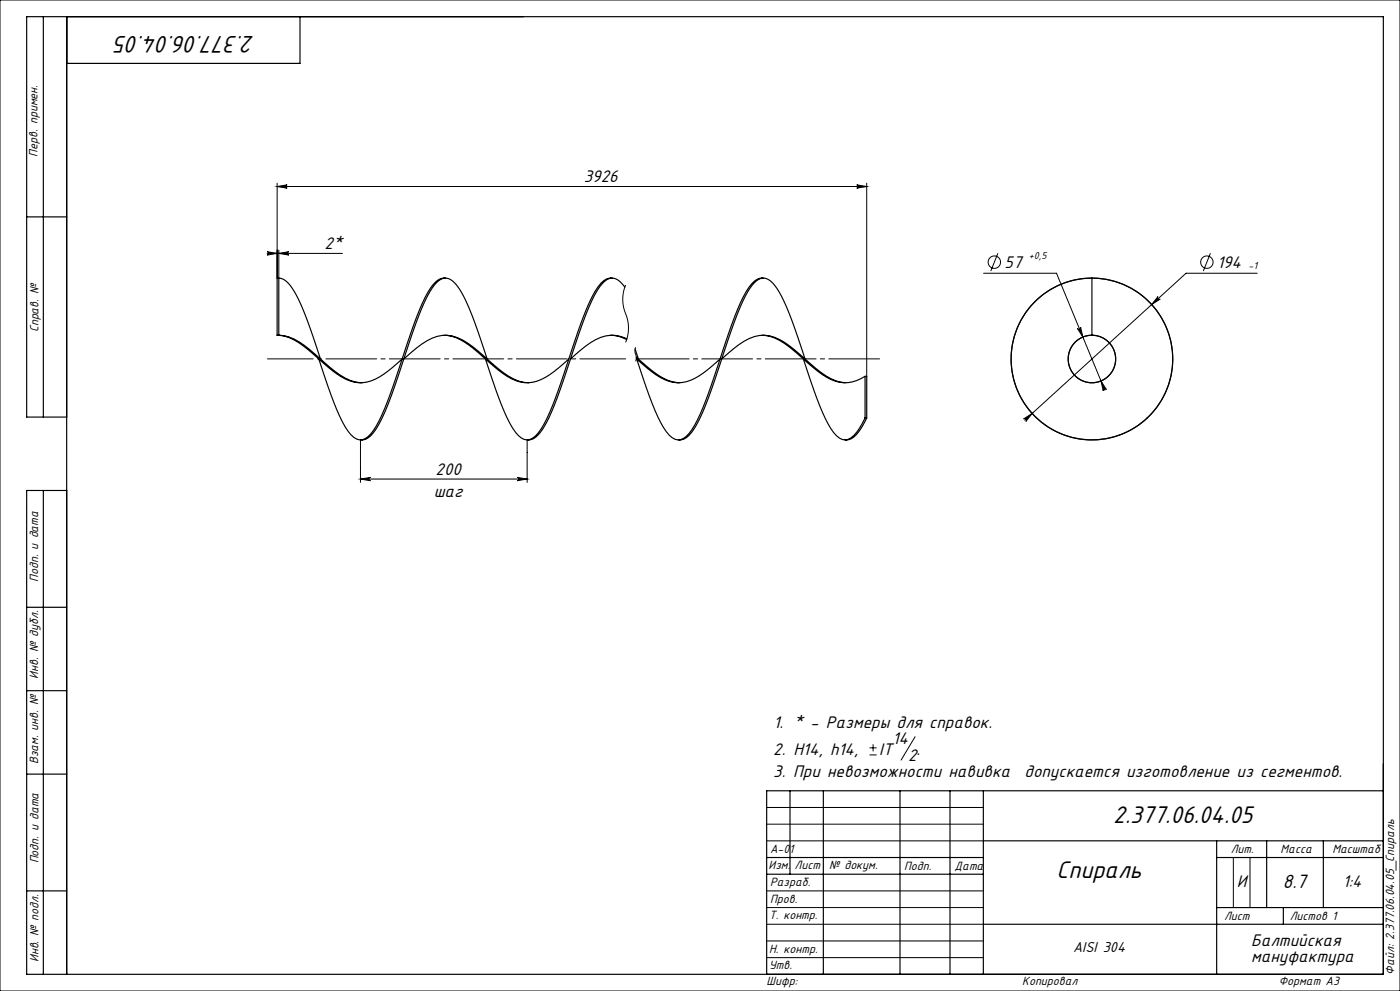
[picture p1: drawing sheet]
<svg xmlns="http://www.w3.org/2000/svg" width="420mm" height="297mm" viewBox="0 0 420 297" stroke-linecap="round" stroke-linejoin="round" font-family="sans-serif">
<g fill="none" stroke="#000" stroke-width=".3">
<path d="M0 0h420v297h-420zM83.1 54.9v28.4M83.1 55.9h176.9M83.1 55.9l3-.5a.5 .5 0 0 0-.4 .5 .5 .5 0 0 0 .4 .5zM257 55.4l3 .5-3 .5a.5 .5 0 0 0 .5-.5 .5 .5 0 0 0-.5-.5zM260 54.9v57.9M80.1 75.9h22.6M80.1 75.4l3 .5-3 .5a.5 .5 0 0 0 .5-.5 .5 .5 0 0 0-.5-.5zM83.6 74.9v8.4M83.6 75.9l3-.5a.5 .5 0 0 0-.4 .5 .5 .5 0 0 0 .4 .5zM299.4 75.9l-2.2 5.3M363.1 75.9l-2.1 5.3"/>
<path d="M187.7 85.4a12.1 12.1 0 0 0 .5 10l.3 3.4-.2 1.9-.6 1.9M295.1 81.9h21.9l14.4 35M323.2 98.4a.5 .5 0 0 0 .7 .3 .5 .5 0 0 0 .3-.7l.7 3zM347.4 88.9a.5 .5 0 0 0 0 .7 .5 .5 0 0 0 .7 0l-2.6 1.7zM377.2 81.9h-21.4l-48.4 44M190.7 104.1l-.2 .9 .4 2.1-.2 1.2M330.3 114.2l1.6 2.6a.5 .5 0 0 0-.6-.3 .5 .5 0 0 0-.3 .6zM108.1 131.8v12.8M158.1 131.8v12.8M307.1 125.6l2.5-1.7-1.8 2.4a.5 .5 0 0 0 0-.7 .5 .5 0 0 0-.7 0zM108.1 143.6l3-.5a.5 .5 0 0 0-.4 .5 .5 .5 0 0 0 .4 .5zM108.1 143.6h50"/>
<path d="M155.1 143.1l3 .5-3 .5a.5 .5 0 0 0 .5-.5 .5 .5 0 0 0-.5-.5zM260.9 226.3h2.1M260.9 224.1h2.1M261.9 223.1v2.1M274.5 220.8l-4.2 7M230 242h65M230 247h65M230 252h65M370 257v15M375 257v15M230 277h65M230 272h65"/>
<path d="M230 267h65M230 287h65M230 282h65"/>
<circle cx="298.3" cy="78.6" r="1.86"/>
<circle cx="362.1" cy="78.6" r="1.86"/>
</g>
<g fill="none" stroke="#000" stroke-width=".35">
<path d="M13 5v120M20 5v287M90 5v14h-70M8 65h12M83.6 83.3a5.2 5.2 0 0 1 3.9 2.8 81 81 0 0 1 7.6 18.4l1 3.1M83.6 83.3h-.5v17.2M83.6 83.3v17.2M133.1 83.3h.5M133.1 83.4a4.1 4.1 0 0 0-3.1 1.8 52 52 0 0 0-6.8 14.8l-1.7 5.1a142.5 142.5 0 0 1-8.5 22.4 8.5 8.5 0 0 1-4.3 4.3 3.6 3.6 0 0 1-3.4-1.5 45.6 45.6 0 0 1-6.8-14.3l-2.9-8.4M183.1 83.3h.5M183.1 83.4a4.4 4.4 0 0 0-3.7 2.6 67.1 67.1 0 0 0-6.8 15.7l-1.7 5.2a110.6 110.6 0 0 1-8.5 21.6 6.1 6.1 0 0 1-4.3 3.3 4.7 4.7 0 0 1-3.4-2.2 59.1 59.1 0 0 1-6.8-15.3l-2.3-6.7M187.4 86.1a4.3 4.3 0 0 0-4.8-2.6 12.6 12.6 0 0 0-5.1 6.7 446.7 446.7 0 0 0-10.2 28.6 32.3 32.3 0 0 1-6.4 12.1 3.5 3.5 0 0 1-2.8 .9"/>
<path d="M228.5 83.3h.5M228.5 83.4a3.9 3.9 0 0 0-3 1.7 49.6 49.6 0 0 0-6.8 14.6l-2.6 7.6a104.2 104.2 0 0 1-8.5 21.4 5.7 5.7 0 0 1-4.3 3.1 5.1 5.1 0 0 1-3.4-2.4 62.8 62.8 0 0 1-6.8-15.5l-2.1-6.3M327.6 83.4a24.2 24.2 0 0 1 21.6 34.9 24.2 24.2 0 0 1-40.9 4.2 24.2 24.2 0 0 1 14.1-38.6l5.2-.6v17.2M83.1 100.5a16.4 16.4 0 0 1 10.3 5.1 54.2 54.2 0 0 0 10.2 8 10.4 10.4 0 0 0 11.5-1.4l5.5-4.6M83.1 100.5h.5M83.6 100.5a14.9 14.9 0 0 1 9.2 4.2l6.2 5.4a15.6 15.6 0 0 0 9.6 4.6M121.1 107.6l2.4-2.1a17.9 17.9 0 0 1 9.2-5 12.8 12.8 0 0 1 9.2 3.5l6.1 5.3a19.7 19.7 0 0 0 9.2 5.3l1.4 .1M133.2 100.5a16 16 0 0 1 10 4.9 58.4 58.4 0 0 0 10.2 8.1 10.3 10.3 0 0 0 11.5-1.2l5.7-4.7M146.1 107.6l-1.8-5.5a69.9 69.9 0 0 0-7-16.3 4.4 4.4 0 0 0-4.5-2.3 11.4 11.4 0 0 0-5.1 6.3l-3.2 7.8-5.1 15.2a72.7 72.7 0 0 1-7 16.4 4.5 4.5 0 0 1-4.3 2.6M183.2 100.5a10 10 0 0 1 4.8 1.3M188.1 101.6a10.2 10.2 0 0 0-11 1.1l-6 4.9M190.5 104.6l1 3"/>
<path d="M190.9 107.5a29.6 29.6 0 0 0 9.9 6.8 11.1 11.1 0 0 0 10.2-2.5l5-4.2M190.9 107l3.2 2.9a16 16 0 0 0 9.9 4.8M216.5 107.6l2.1-1.9a18.7 18.7 0 0 1 9.2-5.2 12.4 12.4 0 0 1 9.2 3.3l6.2 5.3a20.7 20.7 0 0 0 9.2 5.5l1.3 .1M228.5 100.5a14.5 14.5 0 0 1 9.3 4.3 83.3 83.3 0 0 0 10.2 8.3 10.2 10.2 0 0 0 11.5-.3M241 107.6a107.4 107.4 0 0 0 8.3 21 6.1 6.1 0 0 0 4.3 3.2 4.8 4.8 0 0 0 3.4-2.2l2.5-4.3M241.5 107.6l-1.9-5.9a66.8 66.8 0 0 0-7-16 4.2 4.2 0 0 0-4.5-2.2 12.1 12.1 0 0 0-5.1 6.5 421.5 421.5 0 0 0-10.2 28.6 33.4 33.4 0 0 1-6.4 12.2 3.5 3.5 0 0 1-2.9 1M259.5 112.8h.5v12.5M259.5 112.8v12.5M20 125h-12v-120h407v287h-407v-145h12M260 125.3a11.9 11.9 0 0 1-5.1 6.4l-1.4 .1M260 125.3h-.5M344.2 125.3h.1"/>
<path d="M13 147v145M8 182h12M8 207h12M8 232h12M237 237v25M247 237v55M270 237v55M285 237v55M295 237v55M415 237h-185v55M230 257h65M295 252h120"/>
<path d="M365 252v40M365 257h50M380 252v20M397 252v20M8 267h12M230 262h65M295 277h120M365 272h50M385 272v5"/>
<circle cx="327.6" cy="107.6" r="24.2"/>
<circle cx="327.6" cy="107.6" r="7.1"/>
</g>
<path d="M80.3 107.6h107.4" fill="none" stroke="#000" stroke-width=".3" stroke-dasharray="15.2 1.3 1.3 1.3" stroke-dashoffset="1.5"/>
<path d="M190.9 107.6h73.6" fill="none" stroke="#000" stroke-width=".3" stroke-dasharray="15.2 1.3 1.3 1.3" stroke-dashoffset="-.6"/>
<g fill="#000">
<path d="M80.1 75.4l3 .5-3 .5a.5 .5 0 0 0 .5-.5 .5 .5 0 0 0-.5-.5zM83.6 75.9l3-.5a.5 .5 0 0 0-.4 .5 .5 .5 0 0 0 .4 .5zM83.1 55.9l3-.5a.5 .5 0 0 0-.4 .5 .5 .5 0 0 0 .4 .5zM257 55.4l3 .5-3 .5a.5 .5 0 0 0 .5-.5 .5 .5 0 0 0-.5-.5zM307.1 125.6a.5 .5 0 0 1 .7 0 .5 .5 0 0 1 0 .7l1.8-2.4zM347.4 88.9l-1.9 2.4 2.6-1.7a.5 .5 0 0 1-.7 0 .5 .5 0 0 1 0-.7zM330.3 114.2l.7 2.9a.5 .5 0 0 1 .3-.6 .5 .5 0 0 1 .6 .3zM323.2 98.4l1.7 2.6-.7-3a.5 .5 0 0 1-.3 .7 .5 .5 0 0 1-.7-.3z"/>
<path d="M108.1 143.6l3-.5a.5 .5 0 0 0-.4 .5 .5 .5 0 0 0 .4 .5zM155.1 143.1l3 .5-3 .5a.5 .5 0 0 0 .5-.5 .5 .5 0 0 0-.5-.5z"/>
</g>
<g font-size="8">
<text x="76.4" y="10.7" transform="rotate(-180 76.4 10.7)">2.377.06.04.05</text>
<text x="334" y="246.6">2.377.06.04.05</text>
<text x="317" y="263.1">Спираль</text>
</g>
<text font-size="6.4" x="384.9" y="266">8.7</text>
<g font-size="5.6">
<text x="175.2" y="54.6">3926</text>
<text x="97.3" y="74.7">2*</text>
<text x="301.4" y="80.3">57</text>
<text x="365.1" y="80.3">194</text>
<text x="130.7" y="142.3">200</text>
<text x="130.1" y="148.9">шаг</text>
<text x="232" y="218.1">1. * - Размеры для справок.</text>
<text x="232" y="226.2">2. Н14, h14,</text>
<text x="263.7" y="226.2">IT</text>
<text x="267.7" y="223">14</text>
<text x="272.4" y="227.9">2</text>
<text x="275" y="226.2">.</text>
<text x="232" y="232.8">3. При невозможности навивка</text>
<text x="307.4" y="232.8">допускается изготовление из сегментов.</text>
<text x="371.1" y="265.7">И</text>
<text x="402.9" y="265.8">1:4</text>
<text x="375.4" y="283.4">Балтийская</text>
<text x="375.4" y="288.3">мануфактура</text>
</g>
<text font-size="4.8" x="321.9" y="285.4">AISI 304</text>
<g font-size="4">
<text x="11.3" y="46.9" transform="rotate(-90 11.3 46.9)">Перв. примен.</text>
<text x="11.5" y="99.6" transform="rotate(-90 11.5 99.6)">Справ. №</text>
<text x="11.4" y="174.4" transform="rotate(-90 11.4 174.4)">Подп. и дата</text>
<text x="11.5" y="203.4" transform="rotate(-90 11.5 203.4)">Инв. № дубл.</text>
<text x="11.5" y="229" transform="rotate(-90 11.5 229)">Взам. инв. №</text>
<text x="231" y="255.5">А-01</text>
<text x="369.2" y="255.6">Лит.</text>
<text x="384.2" y="255.6">Масса</text>
<text x="399.7" y="255.6">Масштаб</text>
<text x="11.5" y="258.8" transform="rotate(-90 11.5 258.8)">Подп. и дата</text>
<text x="230.6" y="260.5">Изм.</text>
<text x="238.4" y="260.5">Лист</text>
<text x="248.7" y="260.5">№ докум.</text>
<text x="271.3" y="260.6">Подп.</text>
<text x="286.4" y="260.6">Дата</text>
<text x="231" y="265.6">Разраб.</text>
<text x="230.7" y="275.4">Т. контр.</text>
<text x="231" y="270.8">Пров.</text>
<text x="367.2" y="275.6">Лист</text>
<text x="386.9" y="275.6">Листов 1</text>
<text x="230.7" y="285.6">Н. контр.</text>
<text x="11.5" y="288.4" transform="rotate(-90 11.5 288.4)">Инв. № подл.</text>
<text x="230.7" y="290.4">Утв.</text>
<text x="418.3" y="292.1" transform="rotate(-90 418.3 292.1)">Файл: 2.377.06.04.05_Спираль</text>
<text x="230" y="295.3">Шифр:</text>
<text x="306.7" y="295.3">Копировал</text>
<text x="383.6" y="295.1">Формат A3</text>
</g>
<g font-size="3.4">
<text x="308.6" y="77.6">+0,5</text>
<text x="374.6" y="80.6">-1</text>
</g>
</svg>
